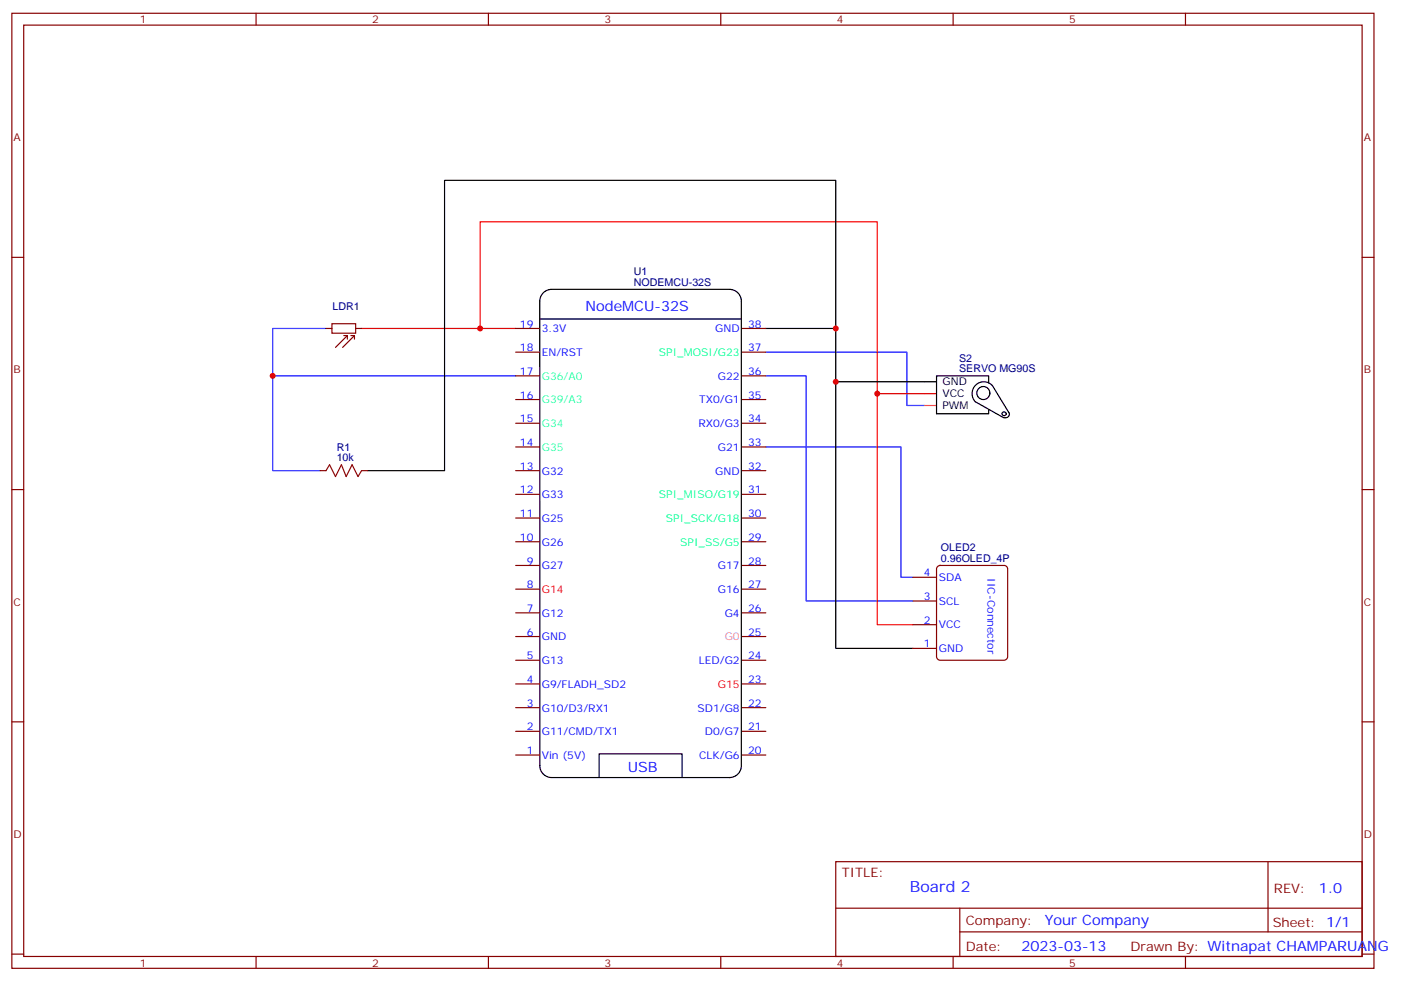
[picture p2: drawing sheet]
<svg xmlns="http://www.w3.org/2000/svg" width="417mm" height="292mm" viewBox="0 0 417 292" stroke-linecap="round" stroke-linejoin="round" font-family="sans-serif">
<g fill="none" stroke="#870000" stroke-width=".35">
<path d="M3.5 4h405.4v284.3h-405.4zM7.1 7.5h398.2v277.3h-398.2zM76.2 4v3.5M145.3 4v3.5M214.5 4v3.5M283.6 4v3.5M352.8 4v3.5M3.5 76.6h3.6M405.3 76.6h3.6M153.5 97.8h7M220.8 97.8h7.1M153.5 104.8h7"/>
<path d="M153.5 111.9h7M153.5 119h7M220.8 104.8h7.1M220.8 111.9h7.1M220.8 119h7.1M153.5 126h7M153.5 133.1h7M220.8 126h7.1M220.8 133.1h7.1M3.5 145.8h3.6M95.2 140.1h1.8M107.6 140.1h1.8"/>
<path d="M153.5 140.1h7M153.5 147.2h7M153.5 154.2h7M220.8 140.1h7.1M220.8 147.2h7.1M220.8 154.2h7.1M405.3 145.8h3.6M153.5 161.3h7M153.5 168.3h7M153.5 175.4h7M220.8 161.3h7.1M220.8 168.3h7.1"/>
<path d="M220.8 175.4h7.1M271.6 171.9h7.1M271.6 178.9h7.1M278.9 168.8l.9-.5h19l.9 .5 .2 .6v26.1l-.5 .9-.6 .2h-19l-.9-.5-.2-.6v-26.1zM153.5 182.5h7M153.5 189.5h7M153.5 196.6h7M220.8 182.5h7.1M220.8 189.5h7.1M220.8 196.6h7.1M271.6 186h7.1M271.6 193h7.1"/>
<path d="M3.5 214.9h3.6M153.5 203.6h7M153.5 210.7h7M153.5 217.7h7M220.8 203.6h7.1M220.8 210.7h7.1M220.8 217.7h7.1M405.3 214.9h3.6M153.5 224.8h7M220.8 224.8h7.1M248.7 256.5h156.6v28.3h-156.6zM377.3 256.6v20.8"/>
<path d="M248.7 270.4h156.5M285.6 277.4h119.6M285.6 270.4v14.1M3.5 284.1h3.6M76.2 284.8v3.5M145.3 284.8v3.5M214.5 284.8v3.5M283.6 284.8v3.5M352.8 284.8v3.5M405.3 284.1h3.6"/>
</g>
<path d="M97 97.8h-15.9v14.1h72.4M81.1 111.9v28.2h14.1M227.9 111.9h12v67h31.7M227.9 104.8h42v15.9h5.3M227.9 133.1h40.2v38.8h3.5" fill="none" stroke="#00f" stroke-width=".35"/>
<path d="M107.6 97.8h45.9M142.9 97.8v-31.8h118.2v51.2h17.6M261.1 117.2v68.8h10.5" fill="none" stroke="#f00" stroke-width=".35"/>
<g fill="none" stroke="#000" stroke-width=".35">
<path d="M160.6 89.6l.1 138.4M160.6 95h60M160.6 89.7a3.5 3.5 0 0 1 3.6-3.6h52.9a3.5 3.5 0 0 1 3.5 3.6M220.6 89.7v138.1M227.9 97.8h20.8v95.2h22.9M248.7 97.8v-44.1h-116.4v86.4h-22.9M248.7 113.7h30M290.3 119.7l8.1 4.5M294.2 114v-2.1h-15.5v11.3h15.5v-1.1M295.2 114.7a3.5 3.5 0 0 0-4.9 0 3.5 3.5 0 0 0 0 5M295.3 114.7l4.9 8.1M300.1 122.7a1.14 1.14 0 0 1-.1 1.4 1.14 1.14 0 0 1-1.4 .2"/>
<path d="M160.6 228a3.5 3.5 0 0 0 3.6 3.5h52.9a3.5 3.5 0 0 0 3.5-3.5M178.3 231.5v-7.1h24.7v7.1"/>
<circle cx="292.6" cy="117" r="1.94"/>
<circle cx="298.8" cy="123.2" r=".61"/>
</g>
<path d="M97 140.1l1.1-1.7 1.7 3.5 1.8-3.5 1.4 3.5 1.8-3.5 1.7 3.5 1.1-1.8" fill="none" stroke="#a10000" stroke-width=".35"/>
<path d="M97 97.8h1.8M98.8 96.4h7v2.8h-7zM102.3 99.9h1.1M103.4 99.9l-3.6 3.5M103.4 99.9v1.1M104.4 99.9h1.1M105.5 99.9l-3.5 3.5M105.5 99.9v1.1M105.8 97.8h1.8" fill="none" stroke="#850000" stroke-width=".35"/>
<path d="M275.2 120.7h3.5" fill="none" stroke="#fc0" stroke-width=".35"/>
<g fill="#c00">
<circle cx="81.1" cy="111.9" r=".88"/>
<circle cx="261.1" cy="117.2" r=".88"/>
<circle cx="142.9" cy="97.8" r=".88"/>
<circle cx="248.7" cy="97.8" r=".88"/>
<circle cx="248.7" cy="113.7" r=".88"/>
</g>
<text font-size="4.6" fill="#00f" x="270.8" y="265.6">Board 2</text>
<g font-size="4.2" fill="#00f">
<text x="174.3" y="92.6">NodeMCU-32S</text>
<text x="186.8" y="229.8">USB</text>
<text x="392.5" y="265.8">1.0</text>
<text x="310.9" y="275.4">Your Company</text>
<text x="304" y="283.2">2023-03-13</text>
</g>
<g font-size="3.9" fill="#800">
<text x="250.5" y="261.1">TITLE:</text>
<text x="379.1" y="265.8">REV:</text>
<text x="287.4" y="275.3">Company:</text>
<text x="378.7" y="275.9">Sheet: 1/1</text>
<text x="287.4" y="283">Date:</text>
<text x="336.4" y="283.1">Drawn By: Witnapat CHAMPARUANG</text>
</g>
<g font-size="3.2" fill="#800">
<text x="41.6" y="6.9">1</text>
<text x="110.8" y="6.9">2</text>
<text x="179.9" y="6.9">3</text>
<text x="249.1" y="6.9">4</text>
<text x="318.2" y="6.9">5</text>
<text x="4.1" y="42.1">A</text>
<text x="405.9" y="42.1">A</text>
<text x="4.1" y="111.2">B</text>
<text x="405.9" y="111.2">B</text>
<text x="4.1" y="180.3">C</text>
<text x="405.9" y="180.3">C</text>
<text x="4.1" y="249.5">D</text>
<text x="405.9" y="249.5">D</text>
<text x="41.6" y="287.8">1</text>
<text x="110.8" y="287.8">2</text>
<text x="179.9" y="287.8">3</text>
<text x="249.1" y="287.8">4</text>
<text x="318.2" y="287.8">5</text>
</g>
<g font-size="3.2" fill="#000080">
<text x="188.6" y="82">U1</text>
<text x="188.6" y="85.1">NODEMCU-32S</text>
<text x="99" y="92.2">LDR1</text>
<text x="285.4" y="107.8">S2</text>
<text x="285.4" y="110.8">SERVO MG90S</text>
<text x="100.2" y="137.3">10k</text>
<text x="100.2" y="134.2">R1</text>
<text x="280" y="167.3">0.96OLED_4P</text>
<text x="280" y="164.1">OLED2</text>
</g>
<g font-size="3.2" fill="#00f">
<text x="154.7" y="97.5">19</text>
<text x="161.2" y="98.9">3.3V</text>
<text x="212.9" y="98.9">GND</text>
<text x="222.6" y="97.5">38</text>
<text x="154.7" y="104.6">18</text>
<text x="161.2" y="106">EN/RST</text>
<text x="222.6" y="104.6">37</text>
<text x="154.7" y="111.6">17</text>
<text x="213.6" y="113.1">G22</text>
<text x="222.6" y="111.6">36</text>
<text x="154.7" y="118.7">16</text>
<text x="222.6" y="118.7">35</text>
<text x="154.7" y="125.8">15</text>
<text x="208.1" y="120.1">TX0/G1</text>
<text x="222.6" y="125.8">34</text>
<text x="207.8" y="127.2">RX0/G3</text>
<text x="154.7" y="132.8">14</text>
<text x="213.6" y="134.2">G21</text>
<text x="222.6" y="132.8">33</text>
<text x="154.7" y="139.9">13</text>
<text x="161.2" y="141.3">G32</text>
<text x="212.9" y="141.3">GND</text>
<text x="222.6" y="139.9">32</text>
<text x="154.7" y="146.9">12</text>
<text x="161.2" y="148.3">G33</text>
<text x="222.6" y="146.9">31</text>
<text x="154.7" y="154">11</text>
<text x="161.2" y="155.4">G25</text>
<text x="222.6" y="154">30</text>
<text x="154.7" y="161">10</text>
<text x="222.6" y="161">29</text>
<text x="161.2" y="162.4">G26</text>
<text x="156.7" y="168.1">9</text>
<text x="161.2" y="169.5">G27</text>
<text x="213.6" y="169.5">G17</text>
<text x="222.6" y="168.1">28</text>
<text x="274.9" y="171.5">4</text>
<text x="279.4" y="172.9">SDA</text>
<text x="293.8" y="172.2" transform="rotate(90 293.8 172.2)">IIC-Connector</text>
<text x="156.7" y="175.1">8</text>
<text x="213.6" y="176.6">G16</text>
<text x="222.6" y="175.1">27</text>
<text x="274.9" y="178.6">3</text>
<text x="279.4" y="180">SCL</text>
<text x="156.7" y="182.2">7</text>
<text x="161.2" y="183.6">G12</text>
<text x="215.7" y="183.6">G4</text>
<text x="222.6" y="182.2">26</text>
<text x="274.9" y="185.6">2</text>
<text x="156.7" y="189.3">6</text>
<text x="161.2" y="190.7">GND</text>
<text x="222.6" y="189.3">25</text>
<text x="279.4" y="187">VCC</text>
<text x="156.7" y="196.3">5</text>
<text x="161.2" y="197.7">G13</text>
<text x="208" y="197.7">LED/G2</text>
<text x="222.6" y="196.3">24</text>
<text x="274.9" y="192.7">1</text>
<text x="279.4" y="194.1">GND</text>
<text x="156.7" y="203.4">4</text>
<text x="222.6" y="203.4">23</text>
<text x="161.2" y="204.8">G9/FLADH_SD2</text>
<text x="156.7" y="210.4">3</text>
<text x="161.2" y="211.8">G10/D3/RX1</text>
<text x="207.6" y="211.8">SD1/G8</text>
<text x="222.6" y="210.4">22</text>
<text x="156.7" y="217.5">2</text>
<text x="161.2" y="218.9">G11/CMD/TX1</text>
<text x="209.8" y="218.9">D0/G7</text>
<text x="222.6" y="217.5">21</text>
<text x="156.7" y="224.5">1</text>
<text x="161.2" y="225.9">Vin (5V)</text>
<text x="208" y="225.9">CLK/G6</text>
<text x="222.6" y="224.5">20</text>
</g>
<g font-size="3.2" fill="#0f6">
<text x="196.1" y="106">SPI_MOSI/G23</text>
<text x="196.1" y="148.3">SPI_MISO/G19</text>
<text x="198.2" y="155.4">SPI_SCK/G18</text>
<text x="202.4" y="162.4">SPI_SS/G5</text>
</g>
<g font-size="3.2" fill="#0ff">
<text x="161.2" y="113.1">G36/A0</text>
<text x="161.2" y="120.1">G39/A3</text>
<text x="161.2" y="127.2">G34</text>
<text x="161.2" y="134.2">G35</text>
</g>
<g font-size="3.2">
<text x="280.5" y="114.7">GND</text>
<text x="280.5" y="118.3">VCC</text>
<text x="280.5" y="121.8">PWM</text>
</g>
<g font-size="3.2" fill="#f00">
<text x="161.2" y="176.6">G14</text>
<text x="213.6" y="204.8">G15</text>
</g>
<text font-size="3.2" fill="#f0f" x="215.7" y="190.7">G0</text>
</svg>
